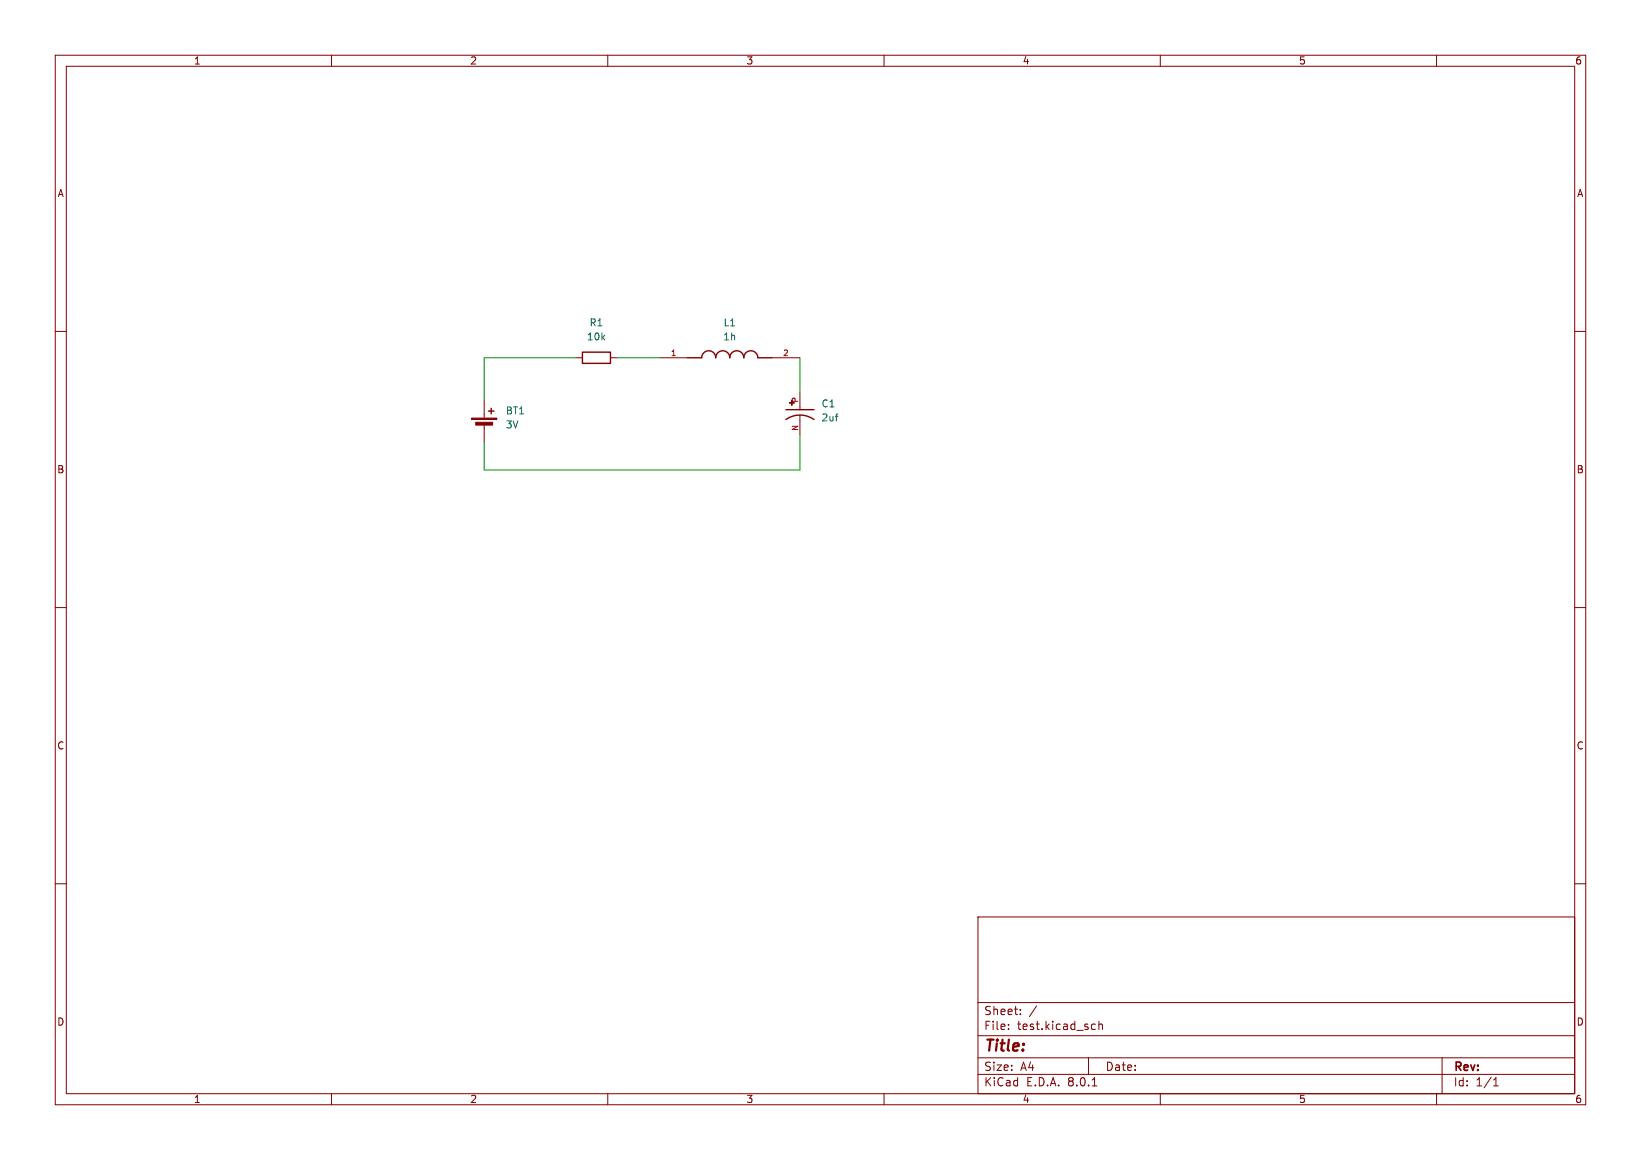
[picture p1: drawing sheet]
<svg xmlns="http://www.w3.org/2000/svg" width="297mm" height="210mm" viewBox="0 0 297 210" stroke-linecap="round" stroke-linejoin="round" font-family="sans-serif">
<g fill="none" stroke="#840000" stroke-width=".18">
<path d="M10 10h277v190h-277zM12 12h273v186h-273zM60 10v2M110 10v2M160 10v2M210 10v2M260 10v2M10 60h2M285 60h2M87.6 72.4v3.3M87.6 76.7v3.3M104.1 64.8h1.3"/>
<path d="M110.5 64.8h1.3M119.4 64.8h5.1M139.7 64.8h5.1M144.8 71.1v3.1M144.8 75.2v3.5M10 110h2M285 110h2M10 160h2M285 160h2M177 166h108v32h-108zM60 198v2M110 198v2"/>
<path d="M160 198v2M177 194.5h108M177 191.5h108M177 187.5h108M177 181.5h108M182.5 186.3v.1M182.5 185.5v.1M184.7 183.6v.1M184.7 182.8v.1M187.6 182.1l-1.3 2M197 191.5v3M197.7 196.6h.8"/>
<path d="M197.8 185.4l.4 .1M198.2 186.3l-.4 .1M198.9 185.5l.2-.1 .4 .1v.9M198.9 184.9v1.5M210 198v2M260 198v2M261 191.5v6.5M270.3 196.6h.9M270.3 195.5l.4-.4v1.5"/>
</g>
<path d="M88.4 74.4h1M88.9 73.9v1M105.4 63.8h5.1v2h-5.1zM124.5 64.8h2.5a1.27 1.27 0 0 1 1.3-1.3 1.27 1.27 0 0 1 1.2 1.3 1.27 1.27 0 0 1 1.3-1.3 1.27 1.27 0 0 1 1.3 1.3 1.27 1.27 0 0 1 1.2-1.3 1.27 1.27 0 0 1 1.3 1.3 1.27 1.27 0 0 1 1.3-1.3 1.27 1.27 0 0 1 1.3 1.3h2.5M142.2 75.9a4.4 4.4 0 0 1 5.1 0M142.2 74.2h5.1" fill="none" stroke="#840000" stroke-width=".25"/>
<g fill="#840000" stroke="#840000" stroke-width=".18">
<path d="M142.9 72.9h.9v.1h-.9z"/>
<path d="M85.3 75.7h4.6v.2h-4.6z"/>
<path d="M86.1 76.5h3.1v.5h-3.1z"/>
</g>
<path d="M151.2 75.4h.5M151.5 74.9h.2" fill="none" stroke="#006464" stroke-width=".18"/>
<path d="M104.1 64.8h-16.5v7.6M111.8 64.8h7.6M144.8 64.8v6.3M144.8 78.7v6.4h-57.2v-5.1" fill="none" stroke="#009600" stroke-width=".18"/>
<text font-size="2.8" fill="#840000" x="178" y="190.9">Title:</text>
<g font-size="2.1" fill="#840000">
<text x="178" y="184">Sheet:</text>
<text x="178" y="186.7">File:</text>
<text x="184.1" y="186.7">test.kicad_sch</text>
<text x="178" y="196.9">KiCad</text>
<text x="178" y="194.1">Size:</text>
<text x="184.7" y="194.1">A4</text>
<text x="185.7" y="196.9">E.D.A.</text>
<text x="193.3" y="196.9">8.0.1</text>
<text x="200" y="194.1">Date:</text>
<text x="263" y="194.3">Rev:</text>
<text x="263" y="196.9">Id:</text>
<text x="267.1" y="196.9">1/1</text>
</g>
<g font-size="1.8" fill="#840000">
<text x="35" y="11.9">1</text>
<text x="85" y="11.9">2</text>
<text x="135" y="11.9">3</text>
<text x="185" y="11.9">4</text>
<text x="235" y="11.9">5</text>
<text x="285" y="11.9">6</text>
<text x="10.3" y="35.9">A</text>
<text x="285.3" y="35.9">A</text>
<text x="10.3" y="85.9">B</text>
<text x="285.3" y="85.9">B</text>
<text x="10.3" y="135.9">C</text>
<text x="285.3" y="135.9">C</text>
<text x="10.3" y="185.9">D</text>
<text x="285.3" y="185.9">D</text>
<text x="35" y="199.9">1</text>
<text x="85" y="199.9">2</text>
<text x="135" y="199.9">3</text>
<text x="185" y="199.9">4</text>
<text x="235" y="199.9">5</text>
<text x="285" y="199.9">6</text>
</g>
<g font-size="1.8" fill="#006464">
<text x="106.6" y="59.3">R1</text>
<text x="130.9" y="59.3">L1</text>
<text x="106.1" y="61.8">10k</text>
<text x="130.8" y="61.8">1h</text>
<text x="91.4" y="75.2">BT1</text>
<text x="91.4" y="77.8">3V</text>
<text x="148.6" y="74">C1</text>
<text x="148.6" y="76.5">2uf</text>
</g>
<g font-size="1.4" fill="#a90000">
<text x="121.3" y="64.5">1</text>
<text x="141.6" y="64.5">2</text>
<text x="144.5" y="73" transform="rotate(-90 144.5 73)">P</text>
<text x="144.5" y="78.1" transform="rotate(-90 144.5 78.1)">N</text>
</g>
</svg>
